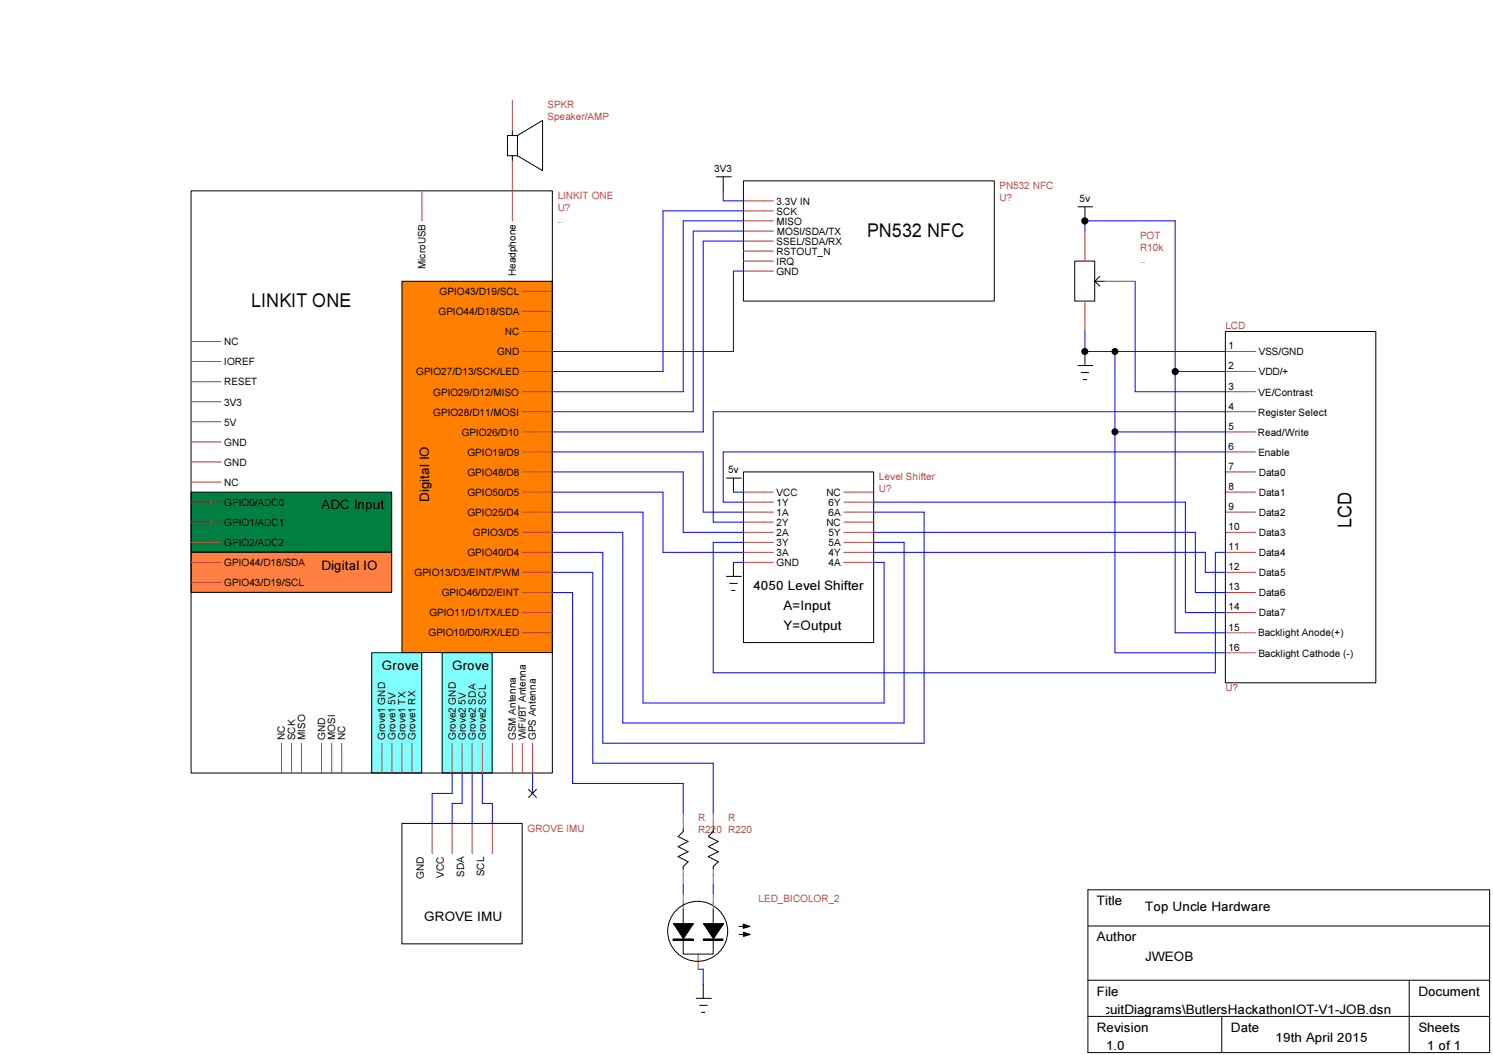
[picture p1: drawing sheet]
<svg xmlns="http://www.w3.org/2000/svg" width="297mm" height="210mm" viewBox="0 0 297 210" stroke-linecap="round" stroke-linejoin="round" font-family="sans-serif">
<path d="M88 129.9h9.9v23.9h-9.9z" fill-rule="evenodd" fill="#80ffff"/>
<path d="M88 129.9h9.9v23.9h-9.9z" fill="none" stroke="#000" stroke-width=".2"/>
<path d="M74 129.9h9.9v23.9h-9.9z" fill-rule="evenodd" fill="#80ffff"/>
<path d="M74 129.9h9.9v23.9h-9.9z" fill="none" stroke="#000" stroke-width=".2"/>
<path d="M38 97.9h39.9v12h-39.9z" fill-rule="evenodd" fill="#008040"/>
<path d="M38 97.9h39.9v12h-39.9z" fill="none" stroke="#000" stroke-width=".2"/>
<path d="M38 109.9h39.9v8h-39.9z" fill-rule="evenodd" fill="#ff8040"/>
<path d="M38 109.9h39.9v8h-39.9z" fill="none" stroke="#000" stroke-width=".2"/>
<path d="M80 56h29.9v73.8h-29.9z" fill-rule="evenodd" fill="#ff8000"/>
<g fill="none" stroke="#000" stroke-width=".2">
<path d="M38 38h71.9v115.8h-71.9zM101.9 26v1M101.9 31v1M103 27h.1M103 27l4.9-3v10l-4.9-3M103 27h-2v4h2M103 27v4M142.5 35.2h3M143.9 35.2v2.8M147.9 36h49.9v23.9h-49.9zM80 56h29.9v73.8h-29.9zM213.8 51.9h4v8h-4z"/>
<path d="M214.5 41.1h2.9M215.9 41.1v2.8M217.8 56h.1M217.8 56l1 .9M217.8 56h2M218.8 54.9l-1 1.1M214.5 72.7h2.9M215.1 74.1h1.5M215.5 75.5h.7M215.9 69.9v2.8M243.8 66h29.9v69.8h-29.9zM144.5 95.1h3"/>
<path d="M145.9 95.1v2.8M147.9 93.9h25.9v33.9h-25.9zM144.5 114.7h3M145.2 116.1h1.5M145.5 117.5h.8M145.9 111.9v2.8M105.2 157.1l1.5 1.6M106.7 157.1l-1.5 1.6M80 163.8h23.9v24h-23.9zM135.9 164.8v.6l-1 1.1 2 .9-2 1 2 1.1-2 .9 2 1-1 1v.4M141.9 164.8v.6l-1 1.1 2 .9-2 1 2 1.1-2 .9 2 1-1 1v.4M216.4 177h80v32.4h-80z"/>
<path d="M133.9 186.8h4v.3h-4zM134 183.8h4l-2 3zM135.9 186.8v3h6v-3M135.9 180.8v3M138.5 198.6h3M139.9 186.8h3.9v.3h-3.9zM139.9 195.8v2.8M140 183.8h4l-2.1 3zM141.9 180.8v3M147 184.3h1.2M147 185.9h1.2M147.9 183.9l1.3 .4-1.3 .4z"/>
<path d="M147.9 185.5l1.4 .4-1.4 .4zM216.4 184.2h80M216.4 195h80M280.4 195v14.4M139.2 200h1.5M139.6 201.4h.6M216.4 202.2h80M243.1 202.2v7.2"/>
<circle cx="215.8" cy="44" r=".62"/>
<circle cx="215.8" cy="69.9" r=".61"/>
<circle cx="221.8" cy="69.9" r=".59"/>
<circle cx="233.8" cy="73.9" r=".62"/>
<circle cx="221.8" cy="85.9" r=".6"/>
<circle cx="138.8" cy="185.3" r="6"/>
</g>
<g fill="none" stroke="#c04040" stroke-width=".2">
<path d="M101.9 20v6M83.9 38v5.9M101.9 32v11.9M147.9 40h6M103.9 58h6M147.9 42h6M147.9 43.9h6M147.9 46h6M147.9 48h6M147.9 50h6M147.9 51.9h6M147.9 53.9h6"/>
<path d="M215.9 46v5.9M215.9 59.9v6.1M219.8 56h6M38 67.9h6M38 71.9h6M38 75.9h6M38 79.9h6M103.9 61.9h6M103.9 66h6M103.9 69.9h6M103.9 73.9h6M103.9 77.9h6"/>
<path d="M243.8 69.9h6M243.8 73.9h6M243.8 77.9h6M38 83.9h6M38 87.9h6M38 91.9h6M38 95.9h6M38 99.9h6M103.9 81.9h6M103.9 85.9h6M103.9 89.9h6M103.9 93.9h6"/>
<path d="M103.9 97.9h6M147.9 97.9h6M147.9 99.9h6M167.9 97.9h6M167.9 99.9h6M243.8 81.9h6M243.8 85.9h6M243.8 89.9h6M243.8 93.9h6M243.8 97.9h6M38 103.9h6M38 107.9h6"/>
<path d="M38 111.9h6M38 115.9h6M103.9 101.9h6M103.9 105.9h6M103.9 109.9h6M103.9 113.9h6M103.9 117.9h6M147.9 101.9h6M147.9 105.9h6M147.9 109.9h6M147.9 103.9h6M147.9 107.9h6"/>
<path d="M147.9 111.9h6M167.9 101.9h6M167.9 105.9h6M167.9 109.9h6M167.9 103.9h6M167.9 107.9h6M167.9 111.9h6M243.8 101.9h6M243.8 105.9h6M243.8 109.9h6M243.8 113.9h6M243.8 117.9h6"/>
<path d="M103.9 121.9h6M103.9 125.9h6M243.8 121.9h6M243.8 125.9h6M243.8 129.9h6M56 147.9v5.9M58 147.9v5.9M60 147.9v5.9M64 147.9v5.9M66 147.9v5.9M68 147.9v5.9M76 147.9v5.9"/>
<path d="M78 147.9v5.9M80 147.9v5.9M82 147.9v5.9M90 147.9v5.9M91.9 147.9v5.9M93.9 147.9v5.9M96 147.9v5.9M101.9 147.9v5.9M103.9 147.9v5.9M106 147.9v5.9M86 163.8v6M90 163.8v6"/>
<path d="M93.9 163.8v6M98 163.8v6M135.9 161.8v3M135.9 172.8v3.1M135.9 177.8v3M141.9 161.8v3M141.9 172.8v3.1M141.9 177.8v3M138.9 189.8v3"/>
</g>
<g fill="none" stroke="#00f" stroke-width=".2">
<path d="M143.9 38v2h4M147.9 43.9h-12v34h-26M147.9 46h-10v35.9h-28M147.9 42h-16v31.9h-22M147.9 53.9h-2v16h-36M147.9 48h-8v37.9h-30M215.9 46v-2.1h17.9v82h10M225.8 56v21.9h18M215.9 66v3.9h27.9M221.8 69.9v60h22M233.8 73.9h10M109.9 93.9h26v12h12"/>
<path d="M109.9 97.9h22v12h16M109.9 89.9h30v12h8M145.9 97.9h2M173.9 99.9h61.9v22h8M221.8 85.9h22M243.8 81.9h-101.9v22h6M243.8 89.9h-99.9v10h4M109.9 117.9h4v38h22v5.9M109.9 101.9h18v38h48v-28h-2M109.9 105.9h14v37.9h56v-35.9h-6M109.9 113.9h8v37.9h24v10M145.9 111.9h2"/>
<path d="M147.9 107.9h-6v26h99.9v-24h2M173.9 101.9h10v46h-64v-38h-10M173.9 105.9h63.9v12h6M173.9 109.9h65.9v4h4M90 153.8v4.1h-4v5.9M91.9 153.8v6.1h-1.9v3.9M93.9 153.8v10M96 153.8v6.1h2v3.9M106 153.8v4.1M135.9 175.9v1.9M141.9 175.9v1.9M138.9 192.8h1v3"/>
</g>
<path d="M133.9 186.9h4M139.9 186.9h3.9" fill="none" stroke="#000" stroke-width=".25"/>
<g fill="#000">
<path d="M134 183.8h4l-2 3zM140 183.8h4l-2.1 3zM147.9 183.9l1.3 .4-1.3 .4zM147.9 185.5l1.4 .4-1.4 .4z"/>
<circle cx="215.8" cy="44" r=".62"/>
<circle cx="215.8" cy="69.9" r=".61"/>
<circle cx="221.8" cy="69.9" r=".59"/>
<circle cx="233.8" cy="73.9" r=".62"/>
<circle cx="221.8" cy="85.9" r=".6"/>
</g>
<g font-size="3.8">
<text x="172.5" y="47.1">PN532 NFC</text>
<text x="50" y="61.1">LINKIT ONE</text>
<text x="268.9" y="105.1" transform="rotate(-90 268.9 105.1)">LCD</text>
</g>
<g font-size="2.6">
<text x="64" y="101.3">ADC Input</text>
<text x="85.4" y="99.9" transform="rotate(-90 85.4 99.9)">Digital IO</text>
<text x="64" y="113.3">Digital IO</text>
<text x="149.9" y="117.3">4050 Level Shifter</text>
<text x="155.9" y="121.3">A=Input</text>
<text x="155.9" y="125.3">Y=Output</text>
<text x="76" y="133.3">Grove</text>
<text x="90" y="133.3">Grove</text>
<text x="84.4" y="183.3">GROVE IMU</text>
<text x="218.2" y="180.1">Title</text>
<text x="227.8" y="181.3">Top Uncle Hardware</text>
<text x="218.2" y="187.3">Author</text>
<text x="227.8" y="191.3">JWEOB</text>
<text x="159.8" y="201.7">C:\Users\user\Documents\GitHub\hardware\01 CircuitDiagrams\ButlersHackathonIOT-V1-JOB.dsn</text>
<text x="218.2" y="198.1">File</text>
<text x="282.2" y="198.1">Document</text>
<text x="218.2" y="205.3">Revision</text>
<text x="220" y="208.9">1.0</text>
<text x="244.9" y="205.3">Date</text>
<text x="253.8" y="207.3">19th April 2015</text>
<text x="282.2" y="205.3">Sheets</text>
<text x="284" y="208.9">1 of 1</text>
</g>
<g font-size="2" fill="#c04040">
<text x="108.9" y="24">Speaker/AMP</text>
<text x="108.9" y="21.5">SPKR</text>
<text x="111" y="42">U?</text>
<text x="111" y="39.5">LINKIT ONE</text>
<text x="198.8" y="39.9">U?</text>
<text x="198.8" y="37.5">PN532 NFC</text>
<text x="111" y="44.3">..</text>
<text x="226.8" y="47.5">POT</text>
<text x="226.8" y="49.9">R10k</text>
<text x="226.8" y="52.3">..</text>
<text x="243.8" y="65.5">LCD</text>
<text x="174.9" y="95.5">Level Shifter</text>
<text x="174.9" y="97.9">U?</text>
<text x="243.8" y="137.5">U?</text>
<text x="104.9" y="165.4">GROVE IMU</text>
<text x="138.9" y="165.8">R220 R220</text>
<text x="138.9" y="163.4">R</text>
<text x="144.9" y="163.4">R</text>
<text x="150.9" y="179.4">LED_BICOLOR_2</text>
</g>
<g font-size="2">
<text x="142.1" y="34.2">3V3</text>
<text x="154.5" y="40.7">3.3V IN</text>
<text x="214.8" y="40.1">5v</text>
<text x="154.5" y="42.7">SCK</text>
<text x="154.5" y="44.7">MISO</text>
<text x="154.6" y="46.7">MOSI/SDA/TX</text>
<text x="84.7" y="53.6" transform="rotate(-90 84.7 53.6)">MicroUSB</text>
<text x="154.5" y="48.7">SSEL/SDA/RX</text>
<text x="154.5" y="50.7">RSTOUT_N</text>
<text x="154.5" y="52.7">IRQ</text>
<text x="87.5" y="58.7">GPIO43/D19/SCL</text>
<text x="102.7" y="54.9" transform="rotate(-90 102.7 54.9)">Headphone</text>
<text x="154.5" y="54.7">GND</text>
<text x="87.2" y="62.7">GPIO44/D18/SDA</text>
<text x="44.6" y="68.7">NC</text>
<text x="98.9" y="70.7">GND</text>
<text x="100.5" y="66.7">NC</text>
<text x="244.4" y="69.5">1</text>
<text x="250.4" y="70.7">VSS/GND</text>
<text x="44.6" y="72.7">IOREF</text>
<text x="44.6" y="76.7">RESET</text>
<text x="82.8" y="74.7">GPIO27/D13/SCK/LED</text>
<text x="244.4" y="73.5">2</text>
<text x="244.4" y="77.5">3</text>
<text x="250.4" y="74.7">VDD/+</text>
<text x="44.6" y="80.7">3V3</text>
<text x="86.2" y="82.7">GPIO28/D11/MOSI</text>
<text x="86.2" y="78.7">GPIO29/D12/MISO</text>
<text x="244.4" y="81.5">4</text>
<text x="250.3" y="82.7">Register Select</text>
<text x="250.4" y="78.7">VE/Contrast</text>
<text x="44.6" y="84.7">5V</text>
<text x="44.6" y="88.7">GND</text>
<text x="91.9" y="86.7">GPIO26/D10</text>
<text x="244.4" y="85.5">5</text>
<text x="244.4" y="89.5">6</text>
<text x="250.3" y="86.7">Read/Write</text>
<text x="44.6" y="92.7">GND</text>
<text x="93" y="90.7">GPIO19/D9</text>
<text x="93" y="94.7">GPIO48/D8</text>
<text x="144.9" y="94.1">5v</text>
<text x="244.4" y="93.5">7</text>
<text x="250.4" y="90.7">Enable</text>
<text x="250.4" y="94.7">Data0</text>
<text x="44.6" y="96.6">NC</text>
<text x="44.6" y="100.7">GPIO0/ADC0</text>
<text x="93" y="98.7">GPIO50/D5</text>
<text x="154.5" y="98.7">VCC</text>
<text x="154.5" y="100.7">1Y</text>
<text x="164.4" y="98.7">NC</text>
<text x="164.8" y="100.7">6Y</text>
<text x="244.4" y="97.5">8</text>
<text x="244.4" y="101.5">9</text>
<text x="250.4" y="98.7">Data1</text>
<text x="44.6" y="104.6">GPIO1/ADC1</text>
<text x="93" y="102.7">GPIO25/D4</text>
<text x="94.1" y="106.6">GPIO3/D5</text>
<text x="154.5" y="102.7">1A</text>
<text x="154.5" y="104.6">2Y</text>
<text x="154.5" y="106.6">2A</text>
<text x="164.4" y="104.6">NC</text>
<text x="164.8" y="102.7">6A</text>
<text x="164.8" y="106.6">5Y</text>
<text x="244.4" y="105.5">10</text>
<text x="250.4" y="102.7">Data2</text>
<text x="250.4" y="106.6">Data3</text>
<text x="44.6" y="108.7">GPIO2/ADC2</text>
<text x="44.6" y="112.6">GPIO44/D18/SDA</text>
<text x="93" y="110.7">GPIO40/D4</text>
<text x="154.5" y="108.7">3Y</text>
<text x="154.5" y="110.7">3A</text>
<text x="154.5" y="112.6">GND</text>
<text x="164.8" y="112.6">4A</text>
<text x="164.8" y="108.7">5A</text>
<text x="164.8" y="110.7">4Y</text>
<text x="244.4" y="109.5">11</text>
<text x="244.4" y="113.5">12</text>
<text x="250.4" y="110.7">Data4</text>
<text x="44.6" y="116.6">GPIO43/D19/SCL</text>
<text x="82.5" y="114.6">GPIO13/D3/EINT/PWM</text>
<text x="87.9" y="118.7">GPIO46/D2/EINT</text>
<text x="244.4" y="117.5">13</text>
<text x="250.4" y="114.6">Data5</text>
<text x="250.4" y="118.7">Data6</text>
<text x="85.4" y="122.6">GPIO11/D1/TX/LED</text>
<text x="244.4" y="121.5">14</text>
<text x="244.4" y="125.5">15</text>
<text x="250.4" y="122.6">Data7</text>
<text x="85.3" y="126.6">GPIO10/D0/RX/LED</text>
<text x="244.4" y="129.5">16</text>
<text x="250.3" y="126.6">Backlight Anode(+)</text>
<text x="250.4" y="130.6">Backlight Cathode (-)</text>
<text x="56.7" y="147.3" transform="rotate(-90 56.7 147.3)">NC</text>
<text x="58.7" y="147.3" transform="rotate(-90 58.7 147.3)">SCK</text>
<text x="60.7" y="147.3" transform="rotate(-90 60.7 147.3)">MISO</text>
<text x="64.7" y="147.3" transform="rotate(-90 64.7 147.3)">GND</text>
<text x="66.7" y="147.3" transform="rotate(-90 66.7 147.3)">MOSI</text>
<text x="68.7" y="147.3" transform="rotate(-90 68.7 147.3)">NC</text>
<text x="76.7" y="147.3" transform="rotate(-90 76.7 147.3)">Grove1 GND</text>
<text x="78.7" y="147.3" transform="rotate(-90 78.7 147.3)">Grove1 5V</text>
<text x="80.7" y="147.3" transform="rotate(-90 80.7 147.3)">Grove1 TX</text>
<text x="82.7" y="147.3" transform="rotate(-90 82.7 147.3)">Grove1 RX</text>
<text x="90.7" y="147.3" transform="rotate(-90 90.7 147.3)">Grove2 GND</text>
<text x="92.7" y="147.3" transform="rotate(-90 92.7 147.3)">Grove2 5V</text>
<text x="94.7" y="147.3" transform="rotate(-90 94.7 147.3)">Grove2 SDA</text>
<text x="96.6" y="147.3" transform="rotate(-90 96.6 147.3)">Grove2 SCL</text>
<text x="102.7" y="147.3" transform="rotate(-90 102.7 147.3)">GSM Antenna</text>
<text x="104.6" y="147.3" transform="rotate(-90 104.6 147.3)">WiFi/BT Antenna</text>
<text x="106.6" y="147.3" transform="rotate(-90 106.6 147.3)">GPS Antenna</text>
<text x="84.3" y="174.9" transform="rotate(-90 84.3 174.9)">GND</text>
<text x="88.3" y="174.6" transform="rotate(-90 88.3 174.6)">VCC</text>
<text x="92.3" y="174.5" transform="rotate(-90 92.3 174.5)">SDA</text>
<text x="96.3" y="174.3" transform="rotate(-90 96.3 174.3)">SCL</text>
</g>
</svg>
